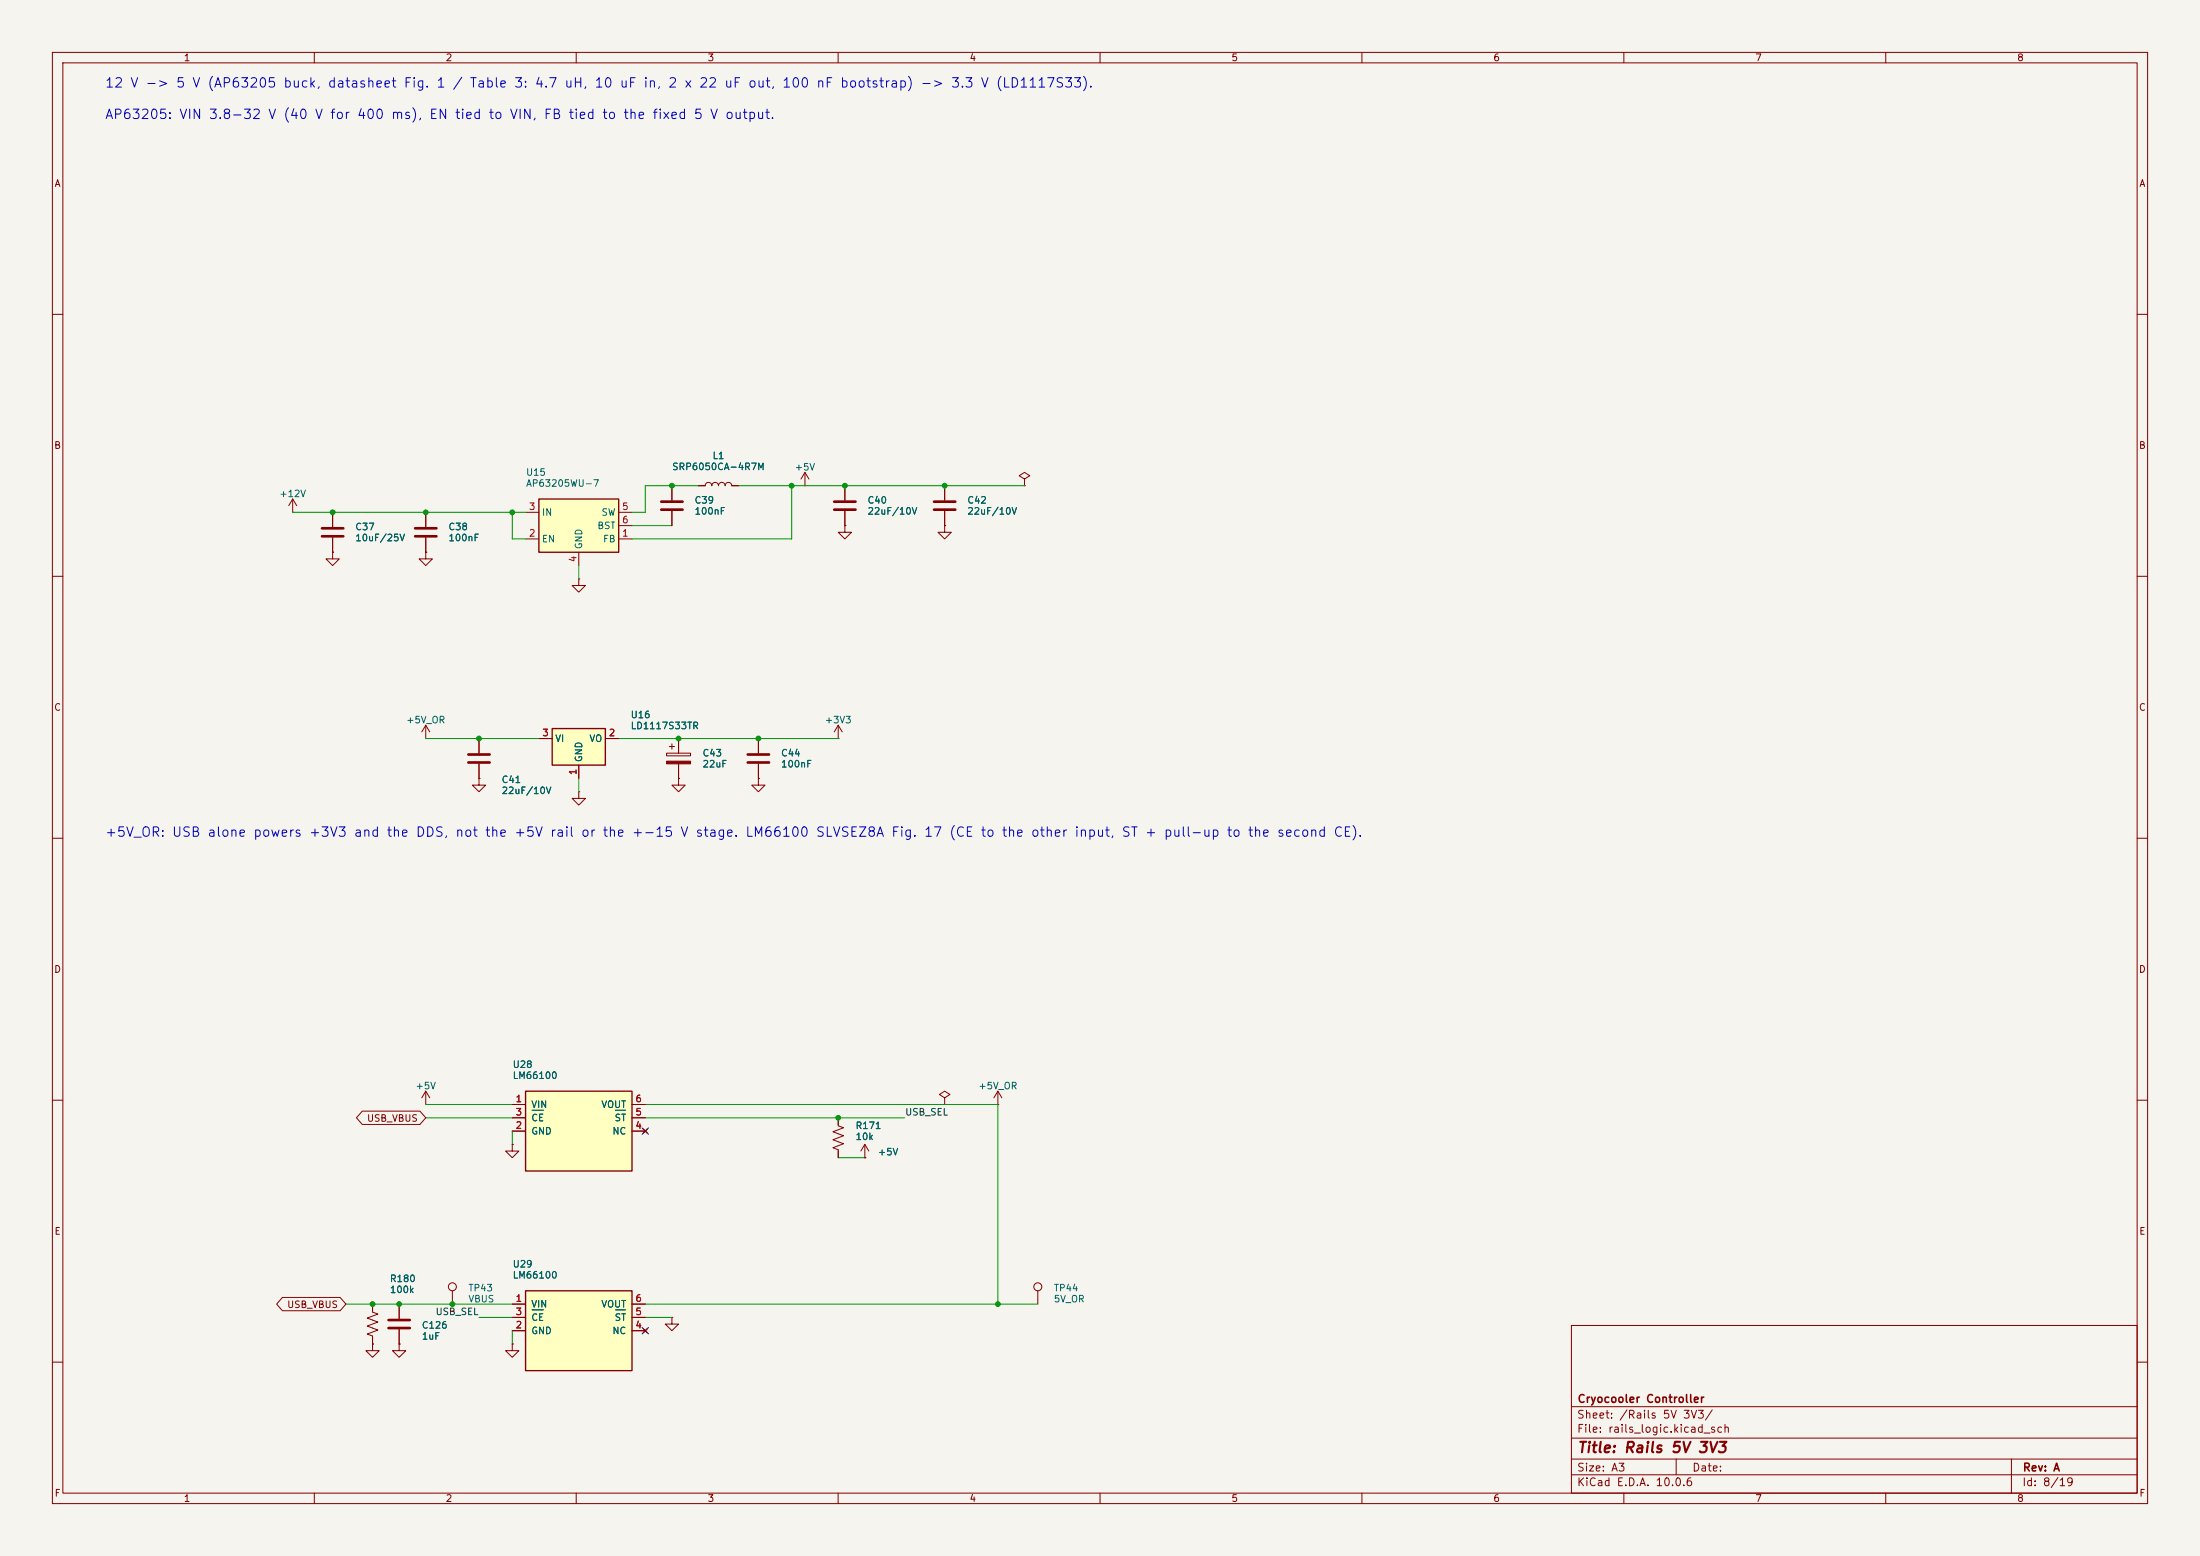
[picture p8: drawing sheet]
<svg xmlns="http://www.w3.org/2000/svg" width="420mm" height="297mm" viewBox="0 0 420 297" stroke-linecap="round" stroke-linejoin="round" font-family="sans-serif">
<path d="M0 0h420v297h-420z" fill="#f5f4ef" stroke="#f5f4ef" stroke-width=".19"/>
<g fill="none" stroke="#840000" stroke-width=".19">
<path d="M10 10h400v277h-400zM12 12h396v273h-396zM60 10v2M110 10v2M160 10v2M210 10v2M260 10v2M310 10v2M360 10v2M10 60h2M408 60h2M10 110h2"/>
<path d="M408 110h2M10 160h2M127.3 143.8h4.5v.5h-4.5zM127.8 142.5h1M128.3 142v1M129.5 148.6v1.3h1.3l-1.3 1.2-1.2-1.2h1.2M129.5 148.6h.1M129.5 141v2.8M129.5 145.8v2.8M408 160h2M10 210h2M408 210h2"/>
<path d="M300 253h108v32h-108zM10 260h2M300 278.5h108M300 274.5h108M300 268.5h108M320 278.5v3M384 278.5v6.5M408 260h2M60 285v2M110 285v2M160 285v2M210 285v2"/>
<path d="M260 285v2M300 281.5h108M310 285v2M360 285v2"/>
</g>
<path d="M127.3 145.3h4.5v.5h-4.5z" fill="#840000" stroke="#840000" stroke-width=".19"/>
<path d="M105.4 139.1h10.2v7h-10.2z" fill="#ffffc2"/>
<path d="M105.4 139.1h10.2v7h-10.2z" fill="none" stroke="#840000" stroke-width=".25"/>
<g fill="none" stroke="#840000" stroke-width=".19">
<path d="M55.9 97.8h.1M55.9 95.3l-.8 1.2M55.9 95.3l.7 1.2M55.9 95.3v2.5M63.5 97.8v2.8M81.3 97.8v2.8M128.3 92.7v2.8M128.3 97.5v2.8M133.3 92.7h1.3a.64 .64 0 0 1 .7-.6 .64 .64 0 0 1 .6 .6 .64 .64 0 0 1 .6-.6 .64 .64 0 0 1 .7 .6 .64 .64 0 0 1 .6-.6 .64 .64 0 0 1 .6 .6 .64 .64 0 0 1 .7-.6 .64 .64 0 0 1 .6 .6h1.3M153.7 92.7h.1M153.7 90.2l-.8 1.2M153.7 90.2l.7 1.2"/>
<path d="M153.7 90.2v2.5M195.6 91.4l1-.6-1-.6-1 .6 1 .6v1.3M195.6 92.7h.1M63.5 105.4v1.3h1.3l-1.3 1.3-1.3-1.3h1.3M63.5 105.4h.1M63.5 102.6v2.8M81.3 105.4v1.3h1.2l-1.2 1.3-1.3-1.3h1.3M81.3 105.4h.1M81.3 102.6v2.8M110.5 110.5v1.3h1.3l-1.3 1.2-1.3-1.2h1.3M110.5 110.5h.1M81.3 138.4l-.8 1.3"/>
<path d="M81.3 138.4l.7 1.3M81.3 138.4v2.6M160 138.4l-.7 1.3M160 138.4l.8 1.3M160 138.4v2.6M81.3 141h.1M91.4 148.6v1.3h1.3l-1.3 1.2-1.2-1.2h1.2M91.4 148.6h.1M91.4 141v2.8M91.4 145.8v2.8M102.9 141h2.5M110.5 151.1v1.3h1.3l-1.3 1.3-1.3-1.3h1.3"/>
<path d="M110.5 151.1h.1M110.5 146.1v2.5M115.6 141h2.5M144.8 148.6v1.3h1.2l-1.2 1.2-1.3-1.2h1.3M144.8 148.6h.1M144.8 141v2.8M144.8 145.8v2.8M160 141h.1M190.5 210.8h.1M190.5 208.3l-.8 1.3M190.5 208.3l.8 1.3M190.5 208.3v2.5"/>
<path d="M128.3 251.5v1.2h1.2l-1.2 1.3-1.3-1.3h1.3M128.3 251.5h.1M198.1 246.4v2.5"/>
<circle cx="198.1" cy="245.6" r=".76"/>
</g>
<path d="M126.2 95.8h4.1M126.2 97.3h4.1M61.5 100.8h4M61.5 102.4h4M79.2 100.8h4.1M79.2 102.4h4.1M89.4 144h4.1M89.4 145.5h4.1M142.7 144h4.1M142.7 145.5h4.1" fill="none" stroke="#840000" stroke-width=".51"/>
<path d="M102.9 95.3h15.2v10.1h-15.2z" fill="#ffffc2"/>
<path d="M102.9 95.3h15.2v10.1h-15.2z" fill="none" stroke="#840000" stroke-width=".25"/>
<path d="M100.3 97.8h2.6M118.1 97.8h2.5M100.3 102.9h2.6M110.5 105.4v2.6M118.1 102.9h2.5M118.1 100.3h2.5" fill="none" stroke="#840000" stroke-width=".19"/>
<path d="M100.3 246.4h20.3v15.2h-20.3z" fill="#ffffc2"/>
<path d="M100.3 246.4h20.3v15.2h-20.3z" fill="none" stroke="#840000" stroke-width=".25"/>
<g fill="none" stroke="#840000" stroke-width=".19">
<path d="M161.3 92.7v2.8M161.3 97.5v2.8M180.3 92.7v2.8M180.3 97.5v2.8M161.3 100.3v1.3h1.3l-1.3 1.3-1.3-1.3h1.3M161.3 100.3h.1M180.3 100.3v1.3h1.3l-1.3 1.3-1.2-1.3h1.2M180.3 100.3h.1M81.3 210.8h.1M81.3 208.3l-.8 1.3M81.3 208.3l.7 1.3M81.3 208.3v2.5"/>
<path d="M97.8 218.4v1.3h1.3l-1.3 1.3-1.3-1.3h1.3M97.8 218.4h.1M180.3 209.6l1.1-.7-1.1-.6-1 .6 1 .7v1.2M180.3 210.8h.1M97.8 256.5v1.3h1.3l-1.3 1.3-1.3-1.3h1.3M97.8 256.5h.1M97.8 248.9h2.5M97.8 254h2.5M97.8 251.5h2.5M120.6 248.9h2.6M120.6 254h2.6M120.6 251.5h2.6"/>
<path d="M122.8 253.6l.8 .8M123.6 253.6l-.8 .8"/>
</g>
<path d="M101.6 250h2.1M117.5 250h1.9" fill="none" stroke="#006464" stroke-width=".19"/>
<path d="M159.3 95.8h4M159.3 97.3h4M178.3 95.8h4.1M178.3 97.3h4.1" fill="none" stroke="#840000" stroke-width=".51"/>
<path d="M100.3 208.3h20.3v15.2h-20.3z" fill="#ffffc2"/>
<path d="M100.3 208.3h20.3v15.2h-20.3z" fill="none" stroke="#840000" stroke-width=".25"/>
<g fill="none" stroke="#840000" stroke-width=".19">
<path d="M63.5 97.8v2.8M81.3 97.8v2.8M128.3 92.7v2.8M128.3 97.5v2.8M133.3 92.7h1.3M139.7 92.7h1.3M161.3 92.7v2.8M161.3 97.5v2.8M180.3 92.7v2.8M180.3 97.5v2.8M63.5 105.4h.1M63.5 102.6v2.8"/>
<path d="M81.3 105.4h.1M81.3 102.6v2.8M161.3 100.3h.1M180.3 100.3h.1M91.4 148.6h.1M91.4 141v2.8M91.4 145.8v2.8M102.9 141h2.5M110.5 146.1v2.5M115.6 141h2.5M129.5 148.6h.1M129.5 141v2.8"/>
<path d="M129.5 145.8v2.8M144.8 148.6h.1M144.8 141v2.8M144.8 145.8v2.8M69.2 212.1h11l1.1 1.3-1.1 1.2h-11l-1.2-1.2zM97.8 218.4h.1M97.8 210.8h2.5M97.8 215.9h2.5M97.8 213.4h2.5M120.6 210.8h2.6M120.6 215.9h2.6M120.6 213.4h2.6"/>
<path d="M122.8 215.5l.8 .8M123.6 215.5l-.8 .8M160 213.4v1.5l1 .4-2 .7 2 .8-2 .8 2 .7-2 .8 1 .4v1.5M165.1 218.4l-.8 1.3M165.1 218.4l.8 1.3M165.1 218.4v2.6M165.1 221h.1M53.9 247.6h11l1.1 1.3-1.1 1.3h-11l-1.1-1.3zM71.1 256.5v1.3h1.3l-1.3 1.3-1.3-1.3h1.3M71.1 256.5h.1M71.1 248.9v1.5l1 .4-2 .8 2 .7-2 .8 2 .8-2 .7 1 .4v1.5M76.2 256.5v1.3h1.3l-1.3 1.3-1.3-1.3h1.3"/>
<path d="M76.2 256.5h.1M76.2 248.9v2.8M76.2 253.7v2.8M86.4 246.4v2.5M97.8 256.5h.1M97.8 248.9h2.5M97.8 254h2.5M97.8 251.5h2.5M120.6 248.9h2.6M120.6 254h2.6M120.6 251.5h2.6M122.8 253.6l.8 .8"/>
<path d="M123.6 253.6l-.8 .8"/>
<circle cx="86.4" cy="245.6" r=".76"/>
</g>
<path d="M101.6 211.9h2.1M117.5 211.9h1.9M101.6 250h2.1M117.5 250h1.9" fill="none" stroke="#006464" stroke-width=".19"/>
<path d="M74.2 252h4M74.2 253.5h4" fill="none" stroke="#840000" stroke-width=".51"/>
<g fill="none" stroke="#009600" stroke-width=".19">
<path d="M55.9 97.8h44.4M97.8 97.8v5.1h2.5M133.3 92.7h-10.1v5.1h-2.6M141 92.7h54.6M151.1 92.7v10.2h-30.5M110.5 108v2.5M120.6 100.3h7.7M81.3 141h21.6M110.5 148.6v2.5M118.1 141h41.9M81.3 213.4h16.5M81.3 210.8h16.5"/>
<path d="M97.8 215.9v2.5M123.2 210.8h67.3v38.1M123.2 213.4h49.5M160 221h5.1M66 248.9h31.8M91.4 251.5h6.4M97.8 254v2.5M123.2 248.9h74.9M123.2 251.5h5.1"/>
</g>
<path d="M122.6 215.3l1.2 1.2M123.8 215.3l-1.2 1.2M122.6 253.4l1.2 1.2M123.8 253.4l-1.2 1.2" fill="none" stroke="#000084" stroke-width=".19"/>
<g fill="#009600" stroke="#009600" stroke-width=".19">
<circle cx="63.5" cy="97.8" r=".46"/>
<circle cx="180.3" cy="92.7" r=".46"/>
<circle cx="151.1" cy="92.7" r=".46"/>
<circle cx="161.3" cy="92.7" r=".46"/>
<circle cx="160" cy="213.4" r=".46"/>
<circle cx="86.4" cy="248.9" r=".46"/>
<circle cx="76.2" cy="248.9" r=".46"/>
<circle cx="71.1" cy="248.9" r=".46"/>
<circle cx="190.5" cy="248.9" r=".46"/>
<circle cx="128.3" cy="92.7" r=".46"/>
<circle cx="97.8" cy="97.8" r=".46"/>
<circle cx="81.3" cy="97.8" r=".46"/>
<circle cx="91.4" cy="141" r=".46"/>
<circle cx="144.8" cy="141" r=".46"/>
<circle cx="129.5" cy="141" r=".46"/>
</g>
<text font-size="2" fill="#840000" x="301" y="277.8">Title: Rails 5V 3V3</text>
<g font-size="1.8" fill="#0000c2">
<text x="19.9" y="17.2">12 V -&gt; 5 V (AP63205 buck, datasheet Fig. 1 / Table 3: 4.7 uH, 10 uF in, 2 x 22 uF out, 100 nF bootstrap) -&gt; 3.3 V (LD1117S33).</text>
<text x="19.9" y="23.2">AP63205: VIN 3.8-32 V (40 V for 400 ms), EN tied to VIN, FB tied to the fixed 5 V output.</text>
<text x="19.9" y="160.2">+5V_OR: USB alone powers +3V3 and the DDS, not the +5V rail or the +-15 V stage. LM66100 SLVSEZ8A Fig. 17 (CE to the other input, ST + pull-up to the second CE).</text>
</g>
<g font-size="1.5" fill="#840000">
<text x="301" y="268.1">Cryocooler Controller</text>
<text x="300.9" y="273.8">File: rails_logic.kicad_sch</text>
<text x="300.9" y="271.1">Sheet: /Rails 5V 3V3/</text>
<text x="300.9" y="281.2">Size: A3</text>
<text x="322.9" y="281.2">Date:</text>
<text x="386" y="281.2">Rev: A</text>
<text x="300.9" y="284">KiCad E.D.A. 10.0.6</text>
<text x="385.9" y="284">Id: 8/19</text>
</g>
<g font-size="1.3" fill="#840000">
<text x="35" y="12">1</text>
<text x="85" y="12">2</text>
<text x="135" y="12">3</text>
<text x="185" y="12">4</text>
<text x="235" y="12">5</text>
<text x="285" y="12">6</text>
<text x="335" y="12">7</text>
<text x="385" y="12">8</text>
<text x="10.3" y="36">A</text>
<text x="408.3" y="36">A</text>
<text x="10.2" y="86">B</text>
<text x="408.2" y="86">B</text>
<text x="10.2" y="136">C</text>
<text x="408.2" y="136">C</text>
<text x="10.2" y="186">D</text>
<text x="408.2" y="186">D</text>
<text x="69.9" y="214.4">USB_VBUS</text>
<text x="10.3" y="236">E</text>
<text x="408.3" y="236">E</text>
<text x="54.7" y="250">USB_VBUS</text>
<text x="10.3" y="286">F</text>
<text x="35" y="287">1</text>
<text x="85" y="287">2</text>
<text x="135" y="287">3</text>
<text x="185" y="287">4</text>
<text x="235" y="287">5</text>
<text x="285" y="287">6</text>
<text x="335" y="287">7</text>
<text x="385" y="287">8</text>
<text x="408.3" y="286">F</text>
</g>
<g font-size="1.3" fill="#006464">
<text x="135.9" y="87.9">L1</text>
<text x="53.2" y="95.2">+12V</text>
<text x="100.3" y="91.1">U15</text>
<text x="100.3" y="93.2">AP63205WU-7</text>
<text x="128.2" y="90">SRP6050CA-4R7M</text>
<text x="151.6" y="90.1">+5V</text>
<text x="67.7" y="101.5">C37</text>
<text x="85.5" y="101.5">C38</text>
<text x="103.4" y="98.8">IN</text>
<text x="113.9" y="101.3">BST</text>
<text x="114.7" y="98.8">SW</text>
<text x="132.5" y="96.4">C39</text>
<text x="132.5" y="98.5">100nF</text>
<text x="165.5" y="96.4">C40</text>
<text x="165.5" y="98.5">22uF/10V</text>
<text x="184.6" y="96.4">C42</text>
<text x="184.6" y="98.5">22uF/10V</text>
<text x="67.7" y="103.6">10uF/25V</text>
<text x="85.5" y="103.6">100nF</text>
<text x="103.4" y="103.8">EN</text>
<text x="111.5" y="104.9" transform="rotate(-90 111.5 104.9)">GND</text>
<text x="115" y="103.8">FB</text>
<text x="120.3" y="137.4">U16</text>
<text x="77.4" y="138.4">+5V_OR</text>
<text x="105.9" y="141.9">VI</text>
<text x="112.4" y="141.9">VO</text>
<text x="120.3" y="139.5">LD1117S33TR</text>
<text x="157.4" y="138.4">+3V3</text>
<text x="95.7" y="149.8">C41</text>
<text x="111.5" y="145.6" transform="rotate(-90 111.5 145.6)">GND</text>
<text x="134" y="144.7">C43</text>
<text x="134" y="146.8">22uF</text>
<text x="149" y="144.7">C44</text>
<text x="149" y="146.8">100nF</text>
<text x="95.7" y="151.9">22uF/10V</text>
<text x="79.2" y="208.2">+5V</text>
<text x="97.8" y="204.1">U28</text>
<text x="97.8" y="206.2">LM66100</text>
<text x="186.7" y="208.2">+5V_OR</text>
<text x="101.3" y="211.8">VIN</text>
<text x="101.3" y="214.3">CE</text>
<text x="114.7" y="211.8">VOUT</text>
<text x="117.2" y="214.3">ST</text>
<text x="163.2" y="215.8">R171</text>
<text x="101.3" y="216.9">GND</text>
<text x="116.8" y="216.9">NC</text>
<text x="163.2" y="217.9">10k</text>
<text x="167.5" y="220.8">+5V</text>
<text x="74.3" y="245">R180</text>
<text x="97.8" y="242.2">U29</text>
<text x="97.8" y="244.3">LM66100</text>
<text x="74.3" y="247.1">100k</text>
<text x="89.3" y="246.8">TP43</text>
<text x="89.3" y="248.9">VBUS</text>
<text x="101.3" y="249.9">VIN</text>
<text x="114.7" y="249.9">VOUT</text>
<text x="201.1" y="246.8">TP44</text>
<text x="201.1" y="248.9">5V_OR</text>
<text x="80.4" y="253.9">C126</text>
<text x="80.4" y="256">1uF</text>
<text x="101.3" y="255">GND</text>
<text x="101.3" y="252.4">CE</text>
<text x="116.8" y="255">NC</text>
<text x="117.2" y="252.4">ST</text>
</g>
<g font-size="1.3" fill="#a90000">
<text x="100.9" y="97.7">3</text>
<text x="118.6" y="97.7">5</text>
<text x="118.6" y="100.2">6</text>
<text x="100.9" y="102.7">2</text>
<text x="110.4" y="107.4" transform="rotate(-90 110.4 107.4)">4</text>
<text x="118.6" y="102.7">1</text>
<text x="103.4" y="140.8">3</text>
<text x="116.1" y="140.8">2</text>
<text x="110.4" y="148.1" transform="rotate(-90 110.4 148.1)">1</text>
<text x="98.3" y="210.7">1</text>
<text x="98.3" y="215.8">2</text>
<text x="98.3" y="213.2">3</text>
<text x="121.2" y="215.8">4</text>
<text x="121.2" y="213.2">5</text>
<text x="121.2" y="210.7">6</text>
<text x="98.3" y="248.8">1</text>
<text x="98.3" y="251.3">3</text>
<text x="121.2" y="251.3">5</text>
<text x="121.2" y="248.8">6</text>
<text x="98.3" y="253.9">2</text>
<text x="121.2" y="253.9">4</text>
</g>
<g font-size="1.3" fill="#0f0f0f">
<text x="172.7" y="213.2">USB_SEL</text>
<text x="83" y="251.3">USB_SEL</text>
</g>
</svg>
